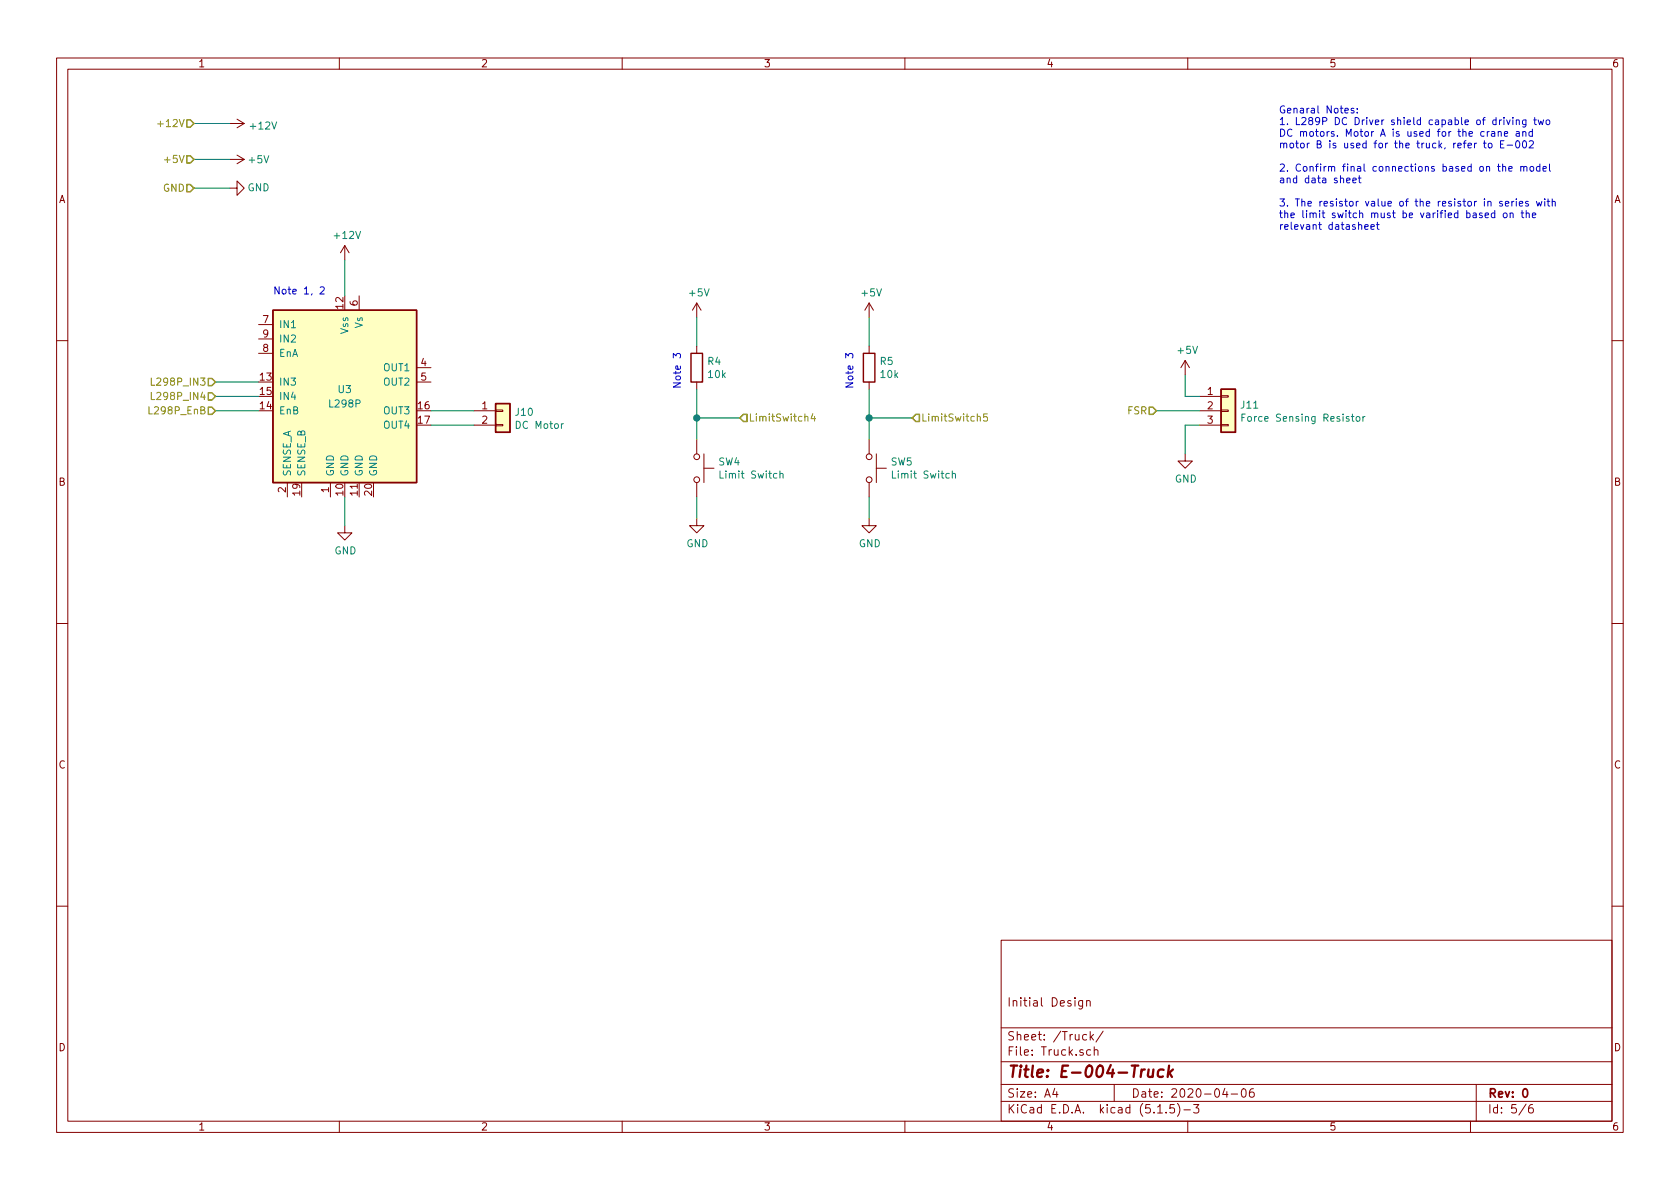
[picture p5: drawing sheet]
EESchema Schematic File Version 4
EELAYER 30 0
EELAYER END
$Descr A4 11693 8268
encoding utf-8
Sheet 5 6
Title "E-004-Truck"
Date "2020-04-06"
Rev "0"
Comp ""
Comment1 "Initial Design"
Comment2 ""
Comment3 ""
Comment4 ""
$EndDescr
$Comp
L Driver_Motor:L298P U?
U 1 1
P 2400 2750
AR Path="/5E8A288E/5E9B3211" Ref="U?"  Part="1" 
AR Path="/5E8A3142/5E9B3211" Ref="U3"  Part="1" 
F 0 "U3" H 2400 2800 50  0000 C CNN
F 1 "L298P" H 2400 2700 50  0000 C CNN
F 2 "" H 2550 3000 50  0001 C CNN
F 3 "http://www.st.com/st-web-ui/static/active/en/resource/technical/document/datasheet/CD00000240.pdf" H 2550 3000 50  0001 C CNN
	1    2400 2750
	1    0    0    -1  
$EndComp
Wire Wire Line
	2400 2050 2400 1800
$Comp
L power:+12V #PWR?
U 1 1
P 2400 1800
AR Path="/5E8A288E/5E9B3218" Ref="#PWR?"  Part="1" 
AR Path="/5E8A3142/5E9B3218" Ref="#PWR046"  Part="1" 
F 0 "#PWR046" H 2400 1650 50  0001 C CNN
F 1 "+12V" H 2415 1973 50  0000 C CNN
F 2 "" H 2400 1800 50  0001 C CNN
F 3 "" H 2400 1800 50  0001 C CNN
	1    2400 1800
	1    0    0    -1  
$EndComp
Wire Wire Line
	2400 3450 2400 3650
$Comp
L power:GND #PWR?
U 1 1
P 2400 3650
AR Path="/5E8A288E/5E9B321F" Ref="#PWR?"  Part="1" 
AR Path="/5E8A3142/5E9B321F" Ref="#PWR047"  Part="1" 
F 0 "#PWR047" H 2400 3400 50  0001 C CNN
F 1 "GND" H 2405 3477 50  0000 C CNN
F 2 "" H 2400 3650 50  0001 C CNN
F 3 "" H 2400 3650 50  0001 C CNN
	1    2400 3650
	1    0    0    -1  
$EndComp
Wire Wire Line
	3000 2850 3300 2850
Wire Wire Line
	3000 2950 3300 2950
Text HLabel 1500 2650 0    50   Input ~ 0
L298P_IN3
Text HLabel 1500 2750 0    50   Input ~ 0
L298P_IN4
Text HLabel 1500 2850 0    50   Input ~ 0
L298P_EnB
Wire Wire Line
	1800 2650 1500 2650
Wire Wire Line
	1500 2750 1800 2750
Wire Wire Line
	1800 2850 1500 2850
Text Notes 1900 2050 0    50   ~ 0
Note 1, 2
$Comp
L Connector_Generic:Conn_01x02 J10
U 1 1
P 3500 2850
F 0 "J10" H 3580 2842 50  0000 L CNN
F 1 "DC Motor" H 3580 2751 50  0000 L CNN
F 2 "" H 3500 2850 50  0001 C CNN
F 3 "~" H 3500 2850 50  0001 C CNN
	1    3500 2850
	1    0    0    -1  
$EndComp
Text Notes 8900 1600 0    50   ~ 0
Genaral Notes:\n1. L289P DC Driver shield capable of driving two \nDC motors. Motor A is used for the crane and \nmotor B is used for the truck, refer to E-002\n\n2. Confirm final connections based on the model\nand data sheet\n\n3. The resistor value of the resistor in series with\nthe limit switch must be varified based on the \nrelevant datasheet
$Comp
L power:GND #PWR?
U 1 1
P 1600 1300
AR Path="/5E93AA9C/5E9B5B60" Ref="#PWR?"  Part="1" 
AR Path="/5E8A288E/5E9B5B60" Ref="#PWR?"  Part="1" 
AR Path="/5E8A3142/5E9B5B60" Ref="#PWR045"  Part="1" 
F 0 "#PWR045" H 1600 1050 50  0001 C CNN
F 1 "GND" V 1600 1100 50  0000 C CNN
F 2 "" H 1600 1300 50  0001 C CNN
F 3 "" H 1600 1300 50  0001 C CNN
	1    1600 1300
	0    -1   -1   0   
$EndComp
Text HLabel 1350 1300 0    50   Input ~ 0
GND
Wire Wire Line
	1350 1300 1600 1300
$Comp
L power:+12V #PWR?
U 1 1
P 1600 850
AR Path="/5E8A288E/5E9B5B6A" Ref="#PWR?"  Part="1" 
AR Path="/5E8A3142/5E9B5B6A" Ref="#PWR043"  Part="1" 
F 0 "#PWR043" H 1600 700 50  0001 C CNN
F 1 "+12V" V 1615 978 50  0000 L CNN
F 2 "" H 1600 850 50  0001 C CNN
F 3 "" H 1600 850 50  0001 C CNN
	1    1600 850 
	0    1    1    0   
$EndComp
Text HLabel 1350 850  0    50   Input ~ 0
+12V
Wire Wire Line
	1350 850  1600 850 
$Comp
L Connector_Generic:Conn_01x03 J?
U 1 1
P 8550 2850
AR Path="/5E93AA9C/5E8CE3B4" Ref="J?"  Part="1" 
AR Path="/5E8A288E/5E8CE3B4" Ref="J?"  Part="1" 
AR Path="/5E8A3142/5E8CE3B4" Ref="J11"  Part="1" 
F 0 "J11" H 8630 2892 50  0000 L CNN
F 1 "Force Sensing Resistor" H 8630 2801 50  0000 L CNN
F 2 "" H 8550 2850 50  0001 C CNN
F 3 "~" H 8550 2850 50  0001 C CNN
	1    8550 2850
	1    0    0    -1  
$EndComp
$Comp
L power:GND #PWR?
U 1 1
P 8250 3150
AR Path="/5E93AA9C/5E8CE3BA" Ref="#PWR?"  Part="1" 
AR Path="/5E8A288E/5E8CE3BA" Ref="#PWR?"  Part="1" 
AR Path="/5E8A3142/5E8CE3BA" Ref="#PWR053"  Part="1" 
F 0 "#PWR053" H 8250 2900 50  0001 C CNN
F 1 "GND" H 8255 2977 50  0000 C CNN
F 2 "" H 8250 3150 50  0001 C CNN
F 3 "" H 8250 3150 50  0001 C CNN
	1    8250 3150
	1    0    0    -1  
$EndComp
Wire Wire Line
	8350 2950 8250 2950
Wire Wire Line
	8250 2950 8250 3150
Wire Wire Line
	8350 2850 8050 2850
Text HLabel 8050 2850 0    50   Input ~ 0
FSR
$Comp
L power:+5V #PWR?
U 1 1
P 8250 2600
AR Path="/5E93AA9C/5E8CE3C4" Ref="#PWR?"  Part="1" 
AR Path="/5E8A288E/5E8CE3C4" Ref="#PWR?"  Part="1" 
AR Path="/5E8A3142/5E8CE3C4" Ref="#PWR052"  Part="1" 
F 0 "#PWR052" H 8250 2450 50  0001 C CNN
F 1 "+5V" H 8265 2773 50  0000 C CNN
F 2 "" H 8250 2600 50  0001 C CNN
F 3 "" H 8250 2600 50  0001 C CNN
	1    8250 2600
	1    0    0    -1  
$EndComp
Wire Wire Line
	8250 2600 8250 2750
Wire Wire Line
	8250 2750 8350 2750
$Comp
L power:+5V #PWR?
U 1 1
P 4850 2200
AR Path="/5E8A288E/5E8CE3CC" Ref="#PWR?"  Part="1" 
AR Path="/5E8A3142/5E8CE3CC" Ref="#PWR048"  Part="1" 
F 0 "#PWR048" H 4850 2050 50  0001 C CNN
F 1 "+5V" H 4865 2373 50  0000 C CNN
F 2 "" H 4850 2200 50  0001 C CNN
F 3 "" H 4850 2200 50  0001 C CNN
	1    4850 2200
	1    0    0    -1  
$EndComp
$Comp
L Device:R R?
U 1 1
P 4850 2550
AR Path="/5E8A288E/5E8CE3D2" Ref="R?"  Part="1" 
AR Path="/5E8A3142/5E8CE3D2" Ref="R4"  Part="1" 
F 0 "R4" H 4920 2596 50  0000 L CNN
F 1 "10k" H 4920 2505 50  0000 L CNN
F 2 "" V 4780 2550 50  0001 C CNN
F 3 "~" H 4850 2550 50  0001 C CNN
	1    4850 2550
	1    0    0    -1  
$EndComp
$Comp
L Switch:SW_Push SW?
U 1 1
P 4850 3250
AR Path="/5E8A288E/5E8CE3D8" Ref="SW?"  Part="1" 
AR Path="/5E8A3142/5E8CE3D8" Ref="SW4"  Part="1" 
F 0 "SW4" V 4804 3398 50  0000 L CNN
F 1 "Limit Switch" V 4895 3398 50  0000 L CNN
F 2 "" H 4850 3450 50  0001 C CNN
F 3 "~" H 4850 3450 50  0001 C CNN
	1    4850 3250
	0    1    1    0   
$EndComp
$Comp
L power:GND #PWR?
U 1 1
P 4850 3600
AR Path="/5E8A288E/5E8CE3DE" Ref="#PWR?"  Part="1" 
AR Path="/5E8A3142/5E8CE3DE" Ref="#PWR049"  Part="1" 
F 0 "#PWR049" H 4850 3350 50  0001 C CNN
F 1 "GND" H 4855 3427 50  0000 C CNN
F 2 "" H 4850 3600 50  0001 C CNN
F 3 "" H 4850 3600 50  0001 C CNN
	1    4850 3600
	1    0    0    -1  
$EndComp
Wire Wire Line
	4850 2200 4850 2400
Wire Wire Line
	4850 2700 4850 2900
Wire Wire Line
	4850 3450 4850 3600
Connection ~ 4850 2900
Wire Wire Line
	4850 2900 4850 3050
Wire Wire Line
	4850 2900 5150 2900
Text HLabel 5150 2900 2    50   Input ~ 0
LimitSwitch4
$Comp
L power:+5V #PWR?
U 1 1
P 6050 2200
AR Path="/5E8A288E/5E8CE3EB" Ref="#PWR?"  Part="1" 
AR Path="/5E8A3142/5E8CE3EB" Ref="#PWR050"  Part="1" 
F 0 "#PWR050" H 6050 2050 50  0001 C CNN
F 1 "+5V" H 6065 2373 50  0000 C CNN
F 2 "" H 6050 2200 50  0001 C CNN
F 3 "" H 6050 2200 50  0001 C CNN
	1    6050 2200
	1    0    0    -1  
$EndComp
$Comp
L Device:R R?
U 1 1
P 6050 2550
AR Path="/5E8A288E/5E8CE3F1" Ref="R?"  Part="1" 
AR Path="/5E8A3142/5E8CE3F1" Ref="R5"  Part="1" 
F 0 "R5" H 6120 2596 50  0000 L CNN
F 1 "10k" H 6120 2505 50  0000 L CNN
F 2 "" V 5980 2550 50  0001 C CNN
F 3 "~" H 6050 2550 50  0001 C CNN
	1    6050 2550
	1    0    0    -1  
$EndComp
$Comp
L Switch:SW_Push SW?
U 1 1
P 6050 3250
AR Path="/5E8A288E/5E8CE3F7" Ref="SW?"  Part="1" 
AR Path="/5E8A3142/5E8CE3F7" Ref="SW5"  Part="1" 
F 0 "SW5" V 6004 3398 50  0000 L CNN
F 1 "Limit Switch" V 6095 3398 50  0000 L CNN
F 2 "" H 6050 3450 50  0001 C CNN
F 3 "~" H 6050 3450 50  0001 C CNN
	1    6050 3250
	0    1    1    0   
$EndComp
$Comp
L power:GND #PWR?
U 1 1
P 6050 3600
AR Path="/5E8A288E/5E8CE3FD" Ref="#PWR?"  Part="1" 
AR Path="/5E8A3142/5E8CE3FD" Ref="#PWR051"  Part="1" 
F 0 "#PWR051" H 6050 3350 50  0001 C CNN
F 1 "GND" H 6055 3427 50  0000 C CNN
F 2 "" H 6050 3600 50  0001 C CNN
F 3 "" H 6050 3600 50  0001 C CNN
	1    6050 3600
	1    0    0    -1  
$EndComp
Wire Wire Line
	6050 2200 6050 2400
Wire Wire Line
	6050 2700 6050 2900
Wire Wire Line
	6050 3450 6050 3600
Connection ~ 6050 2900
Wire Wire Line
	6050 2900 6050 3050
Wire Wire Line
	6050 2900 6350 2900
Text HLabel 6350 2900 2    50   Input ~ 0
LimitSwitch5
Text Notes 4750 2700 1    50   ~ 0
Note 3
Text Notes 5950 2700 1    50   ~ 0
Note 3
$Comp
L power:+5V #PWR?
U 1 1
P 1600 1100
AR Path="/5E93AA9C/5E8F1494" Ref="#PWR?"  Part="1" 
AR Path="/5E8A3142/5E8F1494" Ref="#PWR044"  Part="1" 
F 0 "#PWR044" H 1600 950 50  0001 C CNN
F 1 "+5V" V 1600 1300 50  0000 C CNN
F 2 "" H 1600 1100 50  0001 C CNN
F 3 "" H 1600 1100 50  0001 C CNN
	1    1600 1100
	0    1    1    0   
$EndComp
Text HLabel 1350 1100 0    50   Input ~ 0
+5V
Wire Wire Line
	1350 1100 1600 1100
$EndSCHEMATC
